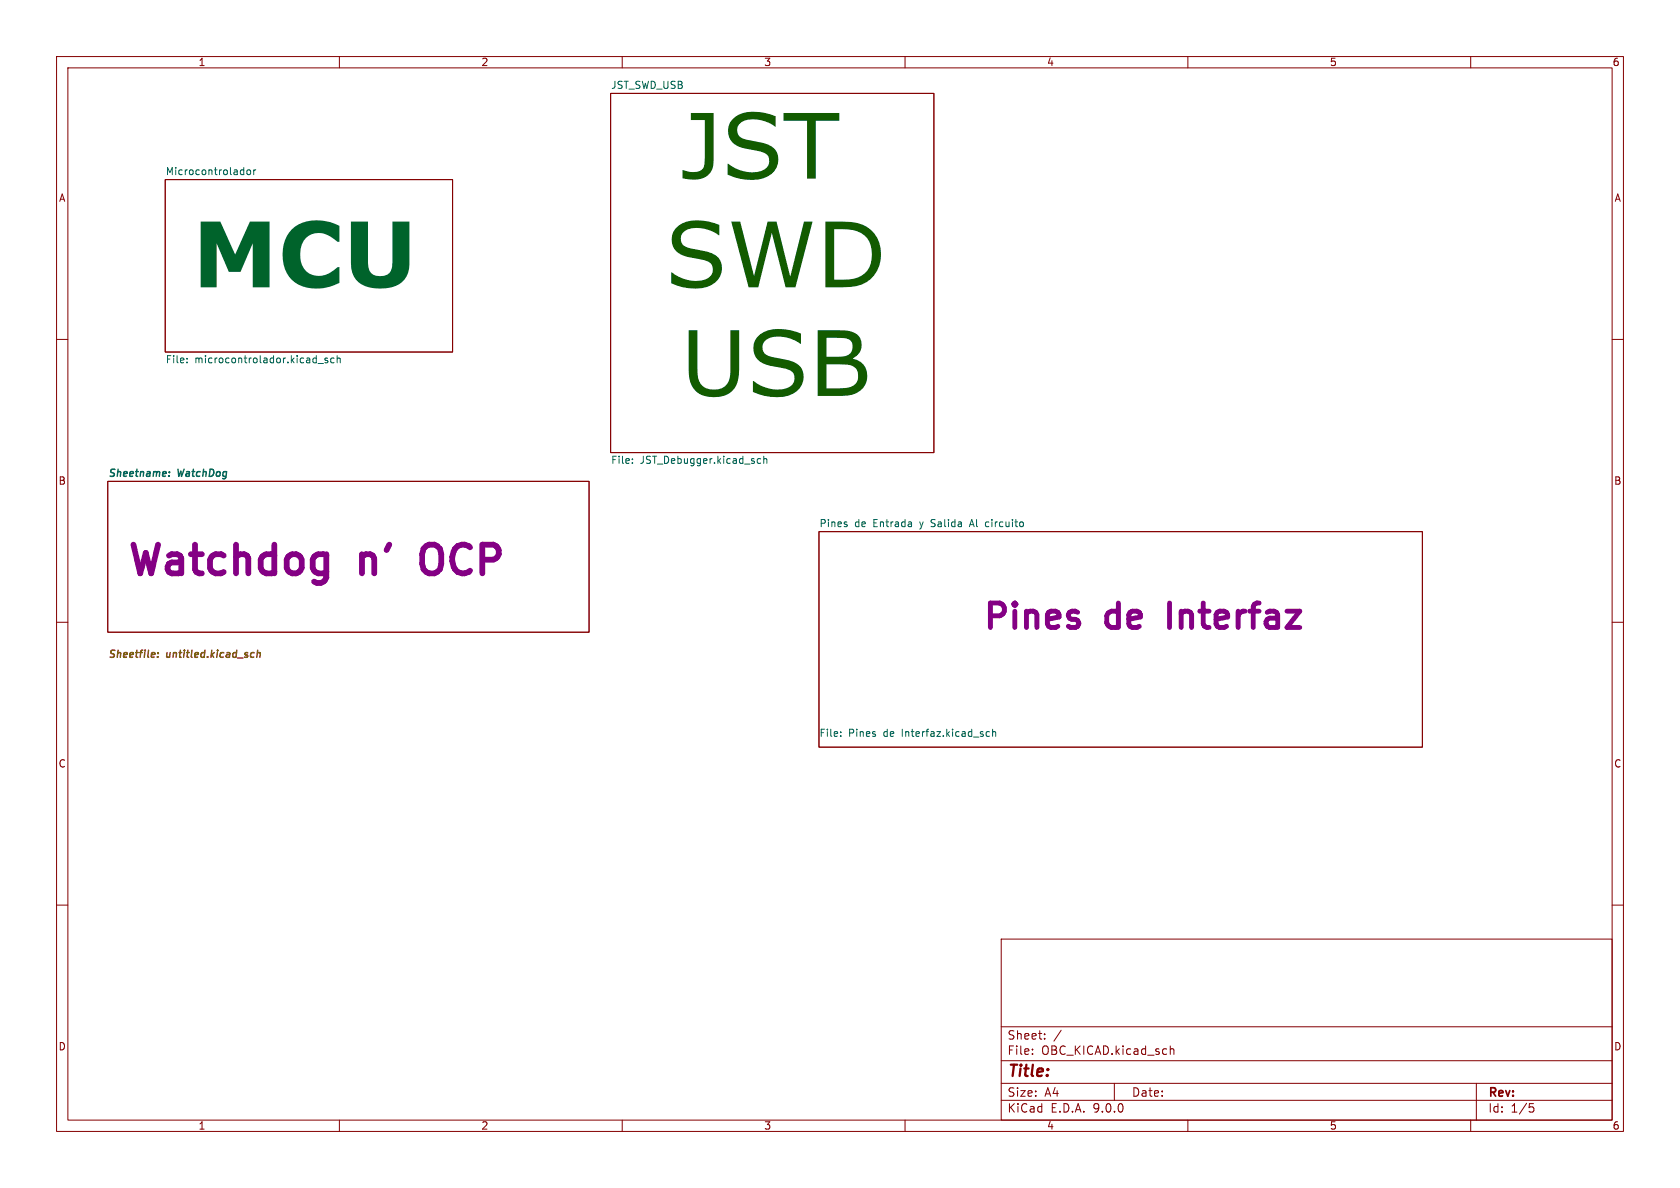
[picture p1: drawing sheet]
<svg xmlns="http://www.w3.org/2000/svg" width="297mm" height="210mm" viewBox="0 0 297 210" stroke-linecap="round" stroke-linejoin="round" font-family="sans-serif">
<g fill="none" stroke="#840000" stroke-width=".18">
<path d="M10 10h277v190h-277zM12 12h273v186h-273zM60 10v2M107.9 16.5h57.2v63.5h-57.2zM110 10v2M160 10v2M210 10v2M260 10v2M29.2 31.8h50.8v30.4h-50.8zM10 60h2M285 60h2M19 85.1h85.1v26.7h-85.1z"/>
<path d="M144.8 94h106.7v38.1h-106.7zM10 110h2M285 110h2M10 160h2M177 166h108v32h-108zM285 160h2M60 198v2M110 198v2M160 198v2M177 194.5h108M177 191.5h108M177 187.5h108"/>
<path d="M177 181.5h108M182.5 186.3v.1M182.5 185.5v.1M184.7 183.6v.1M184.7 182.8v.1M187.6 182.1l-1.3 2M197 191.5v3M206.9 184.9v1.5M206.9 185.5l.2-.1 .4 .1v.9M210 198v2M260 198v2M261 191.5v6.5"/>
<path d="M270.4 195.1h.7M270.5 195.7h.4l.3 .3-.2 .5-.5 .1"/>
</g>
<g fill="none" stroke="#006464" stroke-width=".18">
<path d="M43 30l.1 .1M43.1 29.6v1.3M43.1 30.8l-.1 .1M43.8 30.1l.3-.1 .2 .3v.3l-.2 .3-.3-.1-.2-.2zM44.9 30v.9M45.2 30l-.3 .3M33.1 64v.1M33.1 63.4v.1M56.2 64.3h1M57.9 63.4l-.3-.1-.2 .2 .1 .2 .4 .1v.3h-.5M59.1 63.4l-.4-.1-.2 .2 .1 .6h.5M59.6 63.4l.2-.1 .3 .1 .1 .7"/>
<path d="M59.6 62.9v1.2M111.8 81.8v.1M111.8 81.1v.2M133.9 81.7l.2 .2h.4M134.5 81.1h-.4l-.2 .2M135 81.2l.2-.1h.3l.1 .8M135 80.6v1.3M149.7 92.7v.3M171.5 92.7h.6M171.8 91.8l-.4 1.3M174.2 92.9l.1 .1 .4 .1M174.7 92.3h-.4l-.1 .2"/>
<path d="M148.6 130.1v.1M148.6 129.4v.1M174.5 130.1h.4M174.5 129.4h.4M175.5 129.5l.2-.2 .3 .1v.8M175.5 128.9v1.3"/>
</g>
<path d="M29.9 84.1v.1M30 83.4l-.1 .1" fill="none" stroke="#006464" stroke-width=".25"/>
<g fill="none" stroke="#725600" stroke-width=".25">
<path d="M20.3 115l-.4-.1-.2 .2M20.9 114.9l-.2 1.3M24.2 114.9l-.1 1.1M25.2 114.9l-.3 .2M25.7 114.9l-.1 .2M26.3 114.9l-.2 1.1M27.9 116.1v.1M28 115.4l-.1 .1M31.9 114.9l-.1 1.1M32.6 114.9v.2M33.2 114.9l-.1 1.1M33.9 114.9l-.1 1.1"/>
<path d="M36.2 114.9l-.1 1.3M37.5 114.9l-.2 1.3M38.5 114.9v.2M41.9 114.9l-.2 1.3M45.6 114.9l-.2 1.3M45.6 115.4h.4l-.1 .8"/>
</g>
<path d="M23.6 96.3l1.2 5.1 1-3.7 .9 3.7 1.2-5.1M68.8 96.3l-.5 .9M79.9 99.2a2.06 2.06 0 0 0 2.2 2.2l.8-.3M82.9 96.5a1.82 1.82 0 0 0-2.7 1l-.3 1" fill="none" stroke="#840084" stroke-width="1"/>
<g fill="none" stroke="#840084" stroke-width=".86">
<path d="M175.1 108.9h1.6a1.17 1.17 0 0 0 .9-1.2 1.17 1.17 0 0 0-.9-1.1h-1.6v4.3M179.4 106.6v.4M179.4 108v2.9M179.4 106.6l-.2 .2 .2 .2M179.4 106.6l.2 .2-.2 .2M181.5 108v2.9M181.5 108.5a1.07 1.07 0 0 1 1.8 .2v2.2M185.2 109.5l2-.4v-.4l-.2-.5-.4-.2h-.8l-.4 .2-.2 .5v1.6l.2 .4 .4 .2h.8l.4-.2M190.5 108.2l-.4-.2h-.6l-.4 .2-.2 .5 .2 .6 1.4 .4 .2 .4-.2 .6-.4 .2h-.8l-.4-.2M212.1 108h1.6M213.3 110.9h.4M216.4 108h-.8l-.4 .2-.2 .5v1.6l.2 .4 .4 .2h.8"/>
<path d="M217 109.1l-2 .4M227.5 108h2.3l-2.3 2.9h2.3"/>
</g>
<g font-size="15.9" fill="#125b00">
<text x="120.3" y="36.6">JST</text>
<text x="117.6" y="55.8">SWD</text>
<text x="120.4" y="75">USB</text>
</g>
<text font-size="15.9" fill="#00632b" x="34" y="55.8">MCU</text>
<g font-size="7.1" fill="#840084">
<text x="30" y="103.1">Watchdog</text>
<text x="71.9" y="103.1">n'</text>
<text x="84.8" y="103.1">OCP</text>
</g>
<g font-size="6" fill="#840084">
<text x="195.7" y="112.4">Pines</text>
<text x="218.1" y="112.4">de</text>
</g>
<text font-size="2.8" fill="#840000" x="178" y="190.9">Title:</text>
<g font-size="2.1" fill="#840000">
<text x="178" y="184">Sheet:</text>
<text x="178" y="186.7">File:</text>
<text x="184.1" y="186.7">OBC_KICAD.kicad_sch</text>
<text x="178" y="196.9">KiCad</text>
<text x="178" y="194.1">Size:</text>
<text x="184.7" y="194.1">A4</text>
<text x="185.7" y="196.9">E.D.A.</text>
<text x="193.3" y="196.9">9.0.0</text>
<text x="200" y="194.1">Date:</text>
<text x="263" y="194.3">Rev:</text>
<text x="263" y="196.9">Id:</text>
<text x="267.1" y="196.9">1/5</text>
</g>
<g font-size="1.8" fill="#840000">
<text x="35" y="11.9">1</text>
<text x="85" y="11.9">2</text>
<text x="135" y="11.9">3</text>
<text x="185" y="11.9">4</text>
<text x="235" y="11.9">5</text>
<text x="285" y="11.9">6</text>
<text x="10.3" y="35.9">A</text>
<text x="285.3" y="35.9">A</text>
<text x="10.3" y="85.9">B</text>
<text x="285.3" y="85.9">B</text>
<text x="10.3" y="135.9">C</text>
<text x="285.3" y="135.9">C</text>
<text x="10.3" y="185.9">D</text>
<text x="285.3" y="185.9">D</text>
<text x="35" y="199.9">1</text>
<text x="85" y="199.9">2</text>
<text x="135" y="199.9">3</text>
<text x="185" y="199.9">4</text>
<text x="235" y="199.9">5</text>
<text x="285" y="199.9">6</text>
</g>
<g font-size="1.8" fill="#006464">
<text x="107.9" y="15.8">JST_SWD_USB</text>
<text x="29.2" y="31">Microcontrolador</text>
<text x="29.2" y="64.5">File:</text>
<text x="34.4" y="64.5">microcontrolador.kicad_sch</text>
<text x="107.9" y="82.3">File:</text>
<text x="113.2" y="82.3">JST_Debugger.kicad_sch</text>
<text x="19" y="84.4">Sheetname:</text>
<text x="31.5" y="84.4">WatchDog</text>
<text x="144.8" y="93.3">Pines</text>
<text x="151.1" y="93.3">de</text>
<text x="154.5" y="93.3">Entrada</text>
<text x="162.9" y="93.3">y</text>
<text x="165.1" y="93.3">Salida</text>
<text x="172.2" y="93.3">Al</text>
<text x="175.1" y="93.3">circuito</text>
<text x="144.8" y="130.6">File:</text>
<text x="150" y="130.6">Pines</text>
<text x="156.3" y="130.6">de</text>
<text x="159.7" y="130.6">Interfaz.kicad_sch</text>
</g>
<g font-size="1.8" fill="#725600">
<text x="19" y="116.9">Sheetfile:</text>
<text x="29.5" y="116.9">untitled.kicad_sch</text>
</g>
</svg>
